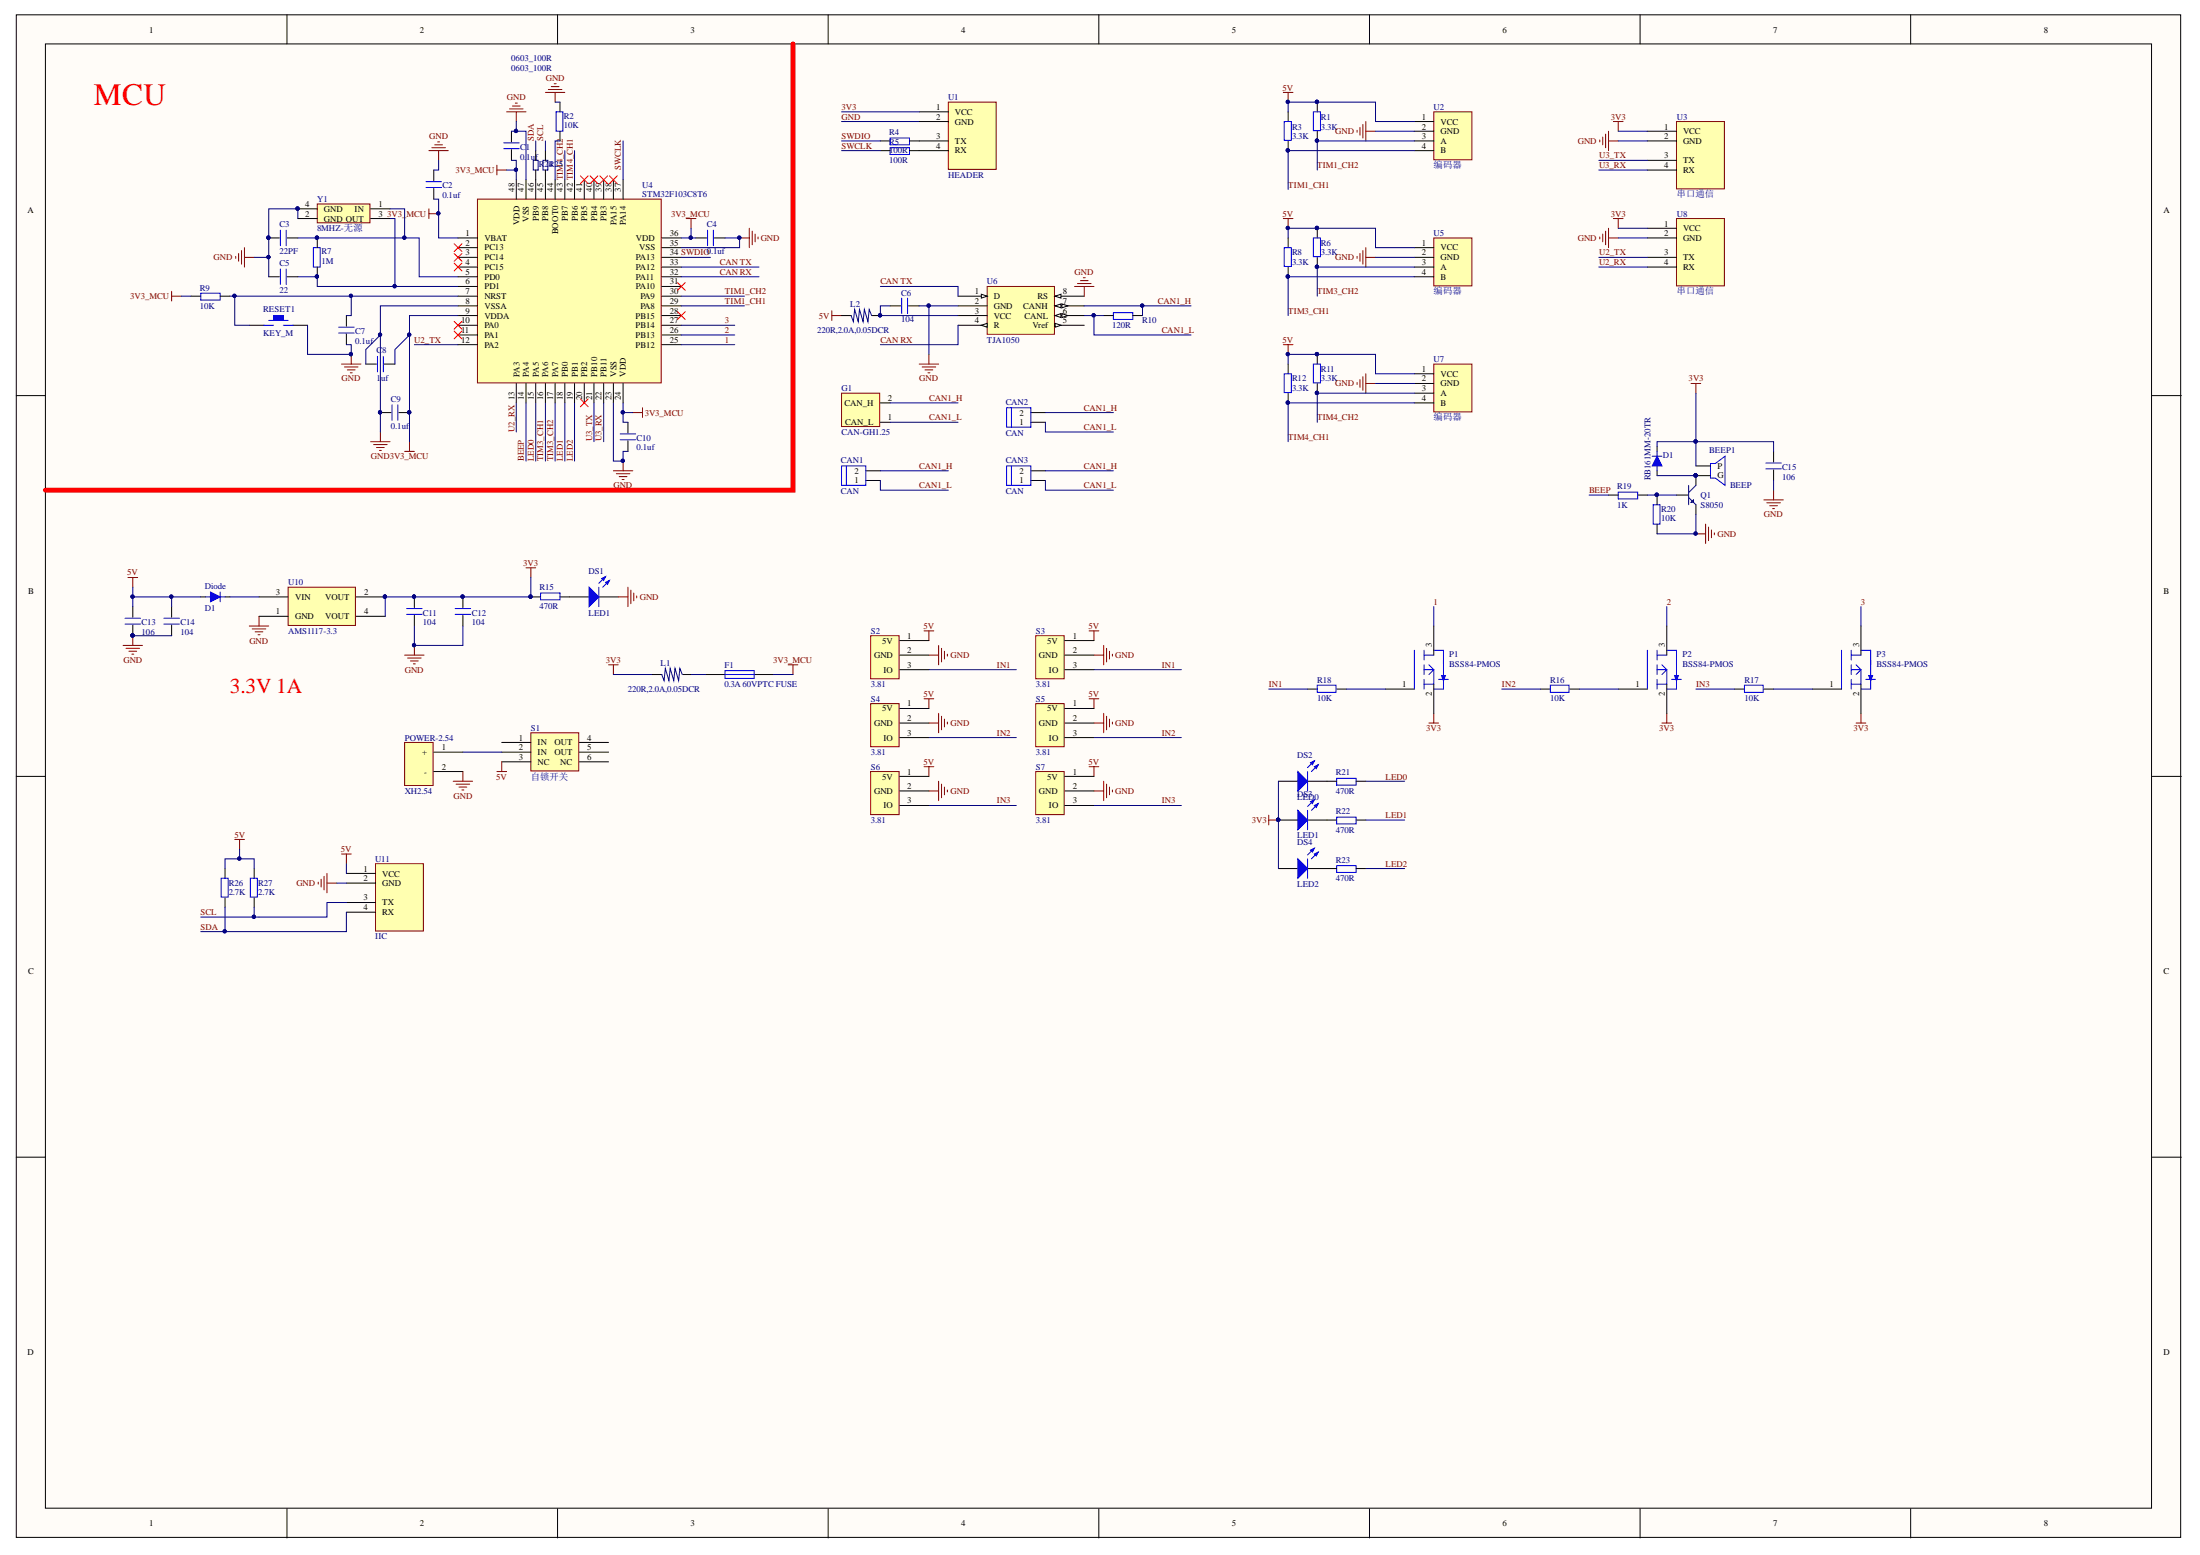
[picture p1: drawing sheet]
# Altium project Slave_V1.PrjPCB
1 sheet, 78 parts. Net scope: global (net labels, ports and power ports of the same name join across sheets).
Board files: Slave_V1.PcbDoc, Slave_V2.PcbDoc

## Sheet Slave_V1.SchDoc
size A2

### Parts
BEEP1  BEEP  [BELL-5]
C1  0.1uf  [0603P]
C2  0.1uf  [0603P]
C3  22PF  [0603P]
C4  0.1uf  [0603P]
C5  22  [0603P]
C6  104  [0603P]
C7  0.1uf  [0603P]
C8  1uf  [0603P]
C9  0.1uf  [0603P]
C10  0.1uf  [0603P]
C11  104  [0603P]
C12  104  [0603P]
C13  106  [0603P]
C14  104  [0603P]
C15  106  [0603C]
CAN1  CAN  [HEAD2L-0.8]
CAN2  CAN  [XH2.54-2]
CAN3  CAN  [XH2.54-2]
D1  RB161MM-20TR  [LC-SOD-123F]
Diode  D1  [LC-SOD-123F]
DS1  LED1  [0603_LED]
DS2  LED0  [0603_LED]
DS3  LED1  [0603_LED]
DS4  LED2  [0603_LED]
F1  0.3A 60VPTC FUSE  [LC-1812_R]
G1  CAN-GH1.25  [GH1.25_1*2_lishi]
L1  220R,2.0A,0.05DCR  [L_0603]
L2  220R,2.0A,0.05DCR  [0603P]
P1  BSS84-PMOS  [LC-SOT-23(SOT-23-3)]
P2  BSS84-PMOS  [LC-SOT-23(SOT-23-3)]
P3  BSS84-PMOS  [LC-SOT-23(SOT-23-3)]
POWER-2.54  XH2.54  [XH2.54-2]
Q1  S8050  [SOT-23R]
R1  3.3K  [0603P]
R2  10K  [0603P]
R3  3.3K  [0603P]
R4  100R  [0603P]
R5  100R  [0603P]
R6  3.3K  [0603P]
R7  1M  [0603P]
R8  3.3K  [0603P]
R9  10K  [0603P]
R10  120R  [0603P]
R11  3.3K  [0603P]
R12  3.3K  [0603P]
R15  470R  [0603P]
R16  10K  [0603P]
R17  10K  [0603P]
R18  10K  [0603P]
R19  1K  [0603R]
R20  10K  [0603R]
R21  470R  [0603R]
R22  470R  [0603R]
R23  470R  [0603R]
R24  0603_100R  [0603R]
R25  0603_100R  [0603R]
R26  2.7K  [0603R]
R27  2.7K  [0603R]
RESET1  KEY_M  [KEY_M]
S1  自锁开关  [自锁开关5.8*5.8]
S2  3.81  [KF2EDG-3.81-3P-弯针]
S3  3.81  [KF2EDG-3.81-3P-弯针]
S4  3.81  [KF2EDG-3.81-3P-弯针]
S5  3.81  [KF2EDG-3.81-3P-弯针]
S6  3.81  [KF2EDG-3.81-3P-弯针]
S7  3.81  [KF2EDG-3.81-3P-弯针]
U1  HEADER  [XH2.54-4]
U2  编码器  [XH2.54-4]
U3  串口通信  [XH2.54-4]
U4  STM32F103C8T6  [LQFP-48_7x7x05P]
U5  编码器  [XH2.54-4]
U6  TJA1050  [SOP8]
U7  编码器  [XH2.54-4]
U8  串口通信  [XH2.54-4]
U10  AMS1117-3.3  [SOT223]
U11  IIC  [XH2.54-4]
Y1  8MHZ-无源  [XTAL3225   无源]

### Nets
3V3: BEEP1.1(P) C11.2 C12.2 C15.1 D1.2 DS2.1(A) DS3.1(A) DS4.1(A) L1.2 P1.3(S) P2.3(S) P3.3(S) R15.2 U1.1(VCC) U3.1(VCC) U8.1(VCC) U10.2(VOUT) U10.4(VOUT)
3V3_MCU: C1.1 C2.1 C4.2 C8.1 C9.1 C10.2 F1.2 R9.1 U4.1(VBAT) U4.9(VDDA) U4.24(VDD) U4.36(VDD) U4.48(VDD)
5V: C13.2 C14.2 Diode.1 L2.2 R1.1 R3.1 R6.1 R8.1 R11.1 R12.1 R26.2 R27.2 S1.3(NC) S2.1(5V) S3.1(5V) S4.1(5V) S5.1(5V) S6.1(5V) S7.1(5V) U2.1(VCC) U5.1(VCC) U7.1(VCC) U11.1(VCC)
GND: C1.2 C2.2 C3.2 C4.1 C5.2 C6.2 C7.1 C8.2 C9.2 C10.1 C11.1 C12.1 C13.1 C14.1 C15.2 DS1.2(K) POWER-2.54.2(-) Q1.1(E) R2.1 R20.2 RESET1.2 S2.2(GND) S3.2(GND) S4.2(GND) S5.2(GND) S6.2(GND) S7.2(GND) U1.2(GND) U2.2(GND) U3.2(GND) U4.8(VSSA) U4.23(VSS) U4.35(VSS) U4.47(VSS) U5.2(GND) U6.2(GND) U6.8(RS) U7.2(GND) U8.2(GND) U10.1(GND) U11.2(GND) Y1.2(GND) Y1.4(GND)
1: P1.2(D) U4.25(PB12)
2: P2.2(D) U4.26(PB13)
3: P3.2(D) U4.27(PB14)
BEEP: R19.1 U4.14(PA4)
CAN1_H: CAN1.2 CAN2.2 CAN3.2 G1.2(CAN_H) R10.2 U6.7(CANH)
CAN1_L: CAN1.1 CAN2.1 CAN3.1 G1.1(CAN_L) R10.1 U6.6(CANL)
CAN RX: U4.32(PA11) U6.4(R)
CAN TX: U4.33(PA12) U6.1(D)
IN1: R18.1 S2.3(IO) S3.3(IO)
IN2: R16.1 S4.3(IO) S5.3(IO)
IN3: R17.1 S6.3(IO) S7.3(IO)
LED0: R21.2 U4.15(PA5)
LED1: R22.2 U4.18(PB0)
LED2: R23.2 U4.19(PB1)
SCL: R25.2 R27.1 U11.3(TX)
SDA: R24.2 R26.1 U11.4(RX)
SWCLK: R5.1 U4.37(PA14)
SWDIO: R4.1 U4.34(PA13)
TIM1_CH1: R3.2 U2.4(B) U4.29(PA8)
TIM1_CH2: R1.2 U2.3(A) U4.30(PA9)
TIM3_CH1: R8.2 U4.16(PA6) U5.4(B)
TIM3_CH2: R6.2 U4.17(PA7) U5.3(A)
TIM4_CH1: R12.2 U4.42(PB6) U7.4(B)
TIM4_CH2: R11.2 U4.43(PB7) U7.3(A)
U2_RX: U4.13(PA3) U8.4(RX)
U2_TX: U4.12(PA2) U8.3(TX)
U3_RX: U3.4(RX) U4.22(PB11)
U3_TX: U3.3(TX) U4.21(PB10)
NetBEEP1_2: BEEP1.2(G) D1.1 Q1.3(C)
NetC3_1: C3.1 R7.1 U4.5(PD0) Y1.1(IN)
NetC5_1: C5.1 R7.2 U4.6(PD1) Y1.3(OUT)
NetC6_1: C6.1 L2.1 U6.3(VCC)
NetC7_2: C7.2 R9.2 RESET1.1 U4.7(NRST)
NetDiode_2: Diode.2 U10.3(VIN)
NetDS1_1: DS1.1(A) R15.1
NetDS2_2: DS2.2(K) R21.1
NetDS3_2: DS3.2(K) R22.1
NetDS4_2: DS4.2(K) R23.1
NetF1_1: F1.1 L1.1
NetP1_1: P1.1(G) R18.2
NetP2_1: P2.1(G) R16.2
NetP3_1: P3.1(G) R17.2
NetPOWER-2.54_1: POWER-2.54.1(+) S1.2(IN)
NetQ1_2: Q1.2(B) R19.2 R20.1
NetR2_2: R2.2 U4.44(BOOT0)
NetR4_2: R4.2 U1.3(TX)
NetR5_2: R5.2 U1.4(RX)
NetR24_1: R24.1 U4.46(PB9)
NetR25_1: R25.1 U4.45(PB8)

Not connected (* = marked no-connect by the designer): S1 1(IN) 4(OUT) 5(OUT) 6(NC); U4 2(PC13)* 3(PC14)* 4(PC15)* 10(PA0)* 11(PA1)* 20(PB2)* 28(PB15)* 31(PA10)* 38(PA15)* 39(PB3)* 40(PB4)* 41(PB5)*; U6 5(Vref)

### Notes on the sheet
- MCU
- 修改了丝印不对应的情况
- 3.3V 1A
